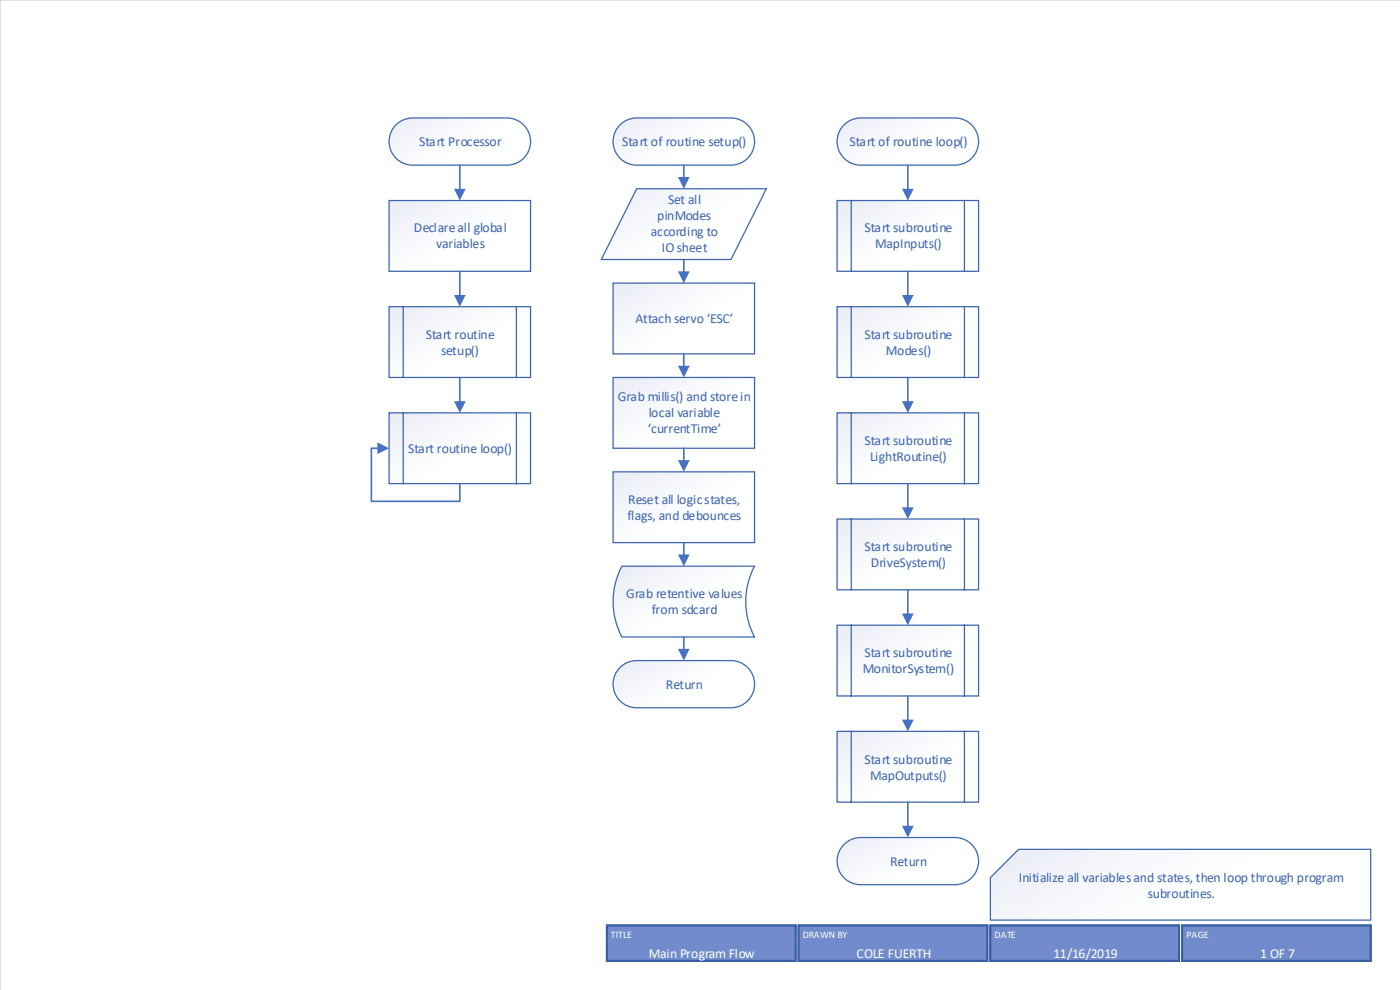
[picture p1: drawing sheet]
<svg xmlns="http://www.w3.org/2000/svg" width="297mm" height="210mm" viewBox="0 0 297 210" stroke-linecap="round" stroke-linejoin="round" font-family="sans-serif">
<path d="M296.9 0h-296.9v209.9" fill="none" stroke="#c8c8c8" stroke-width=".21"/>
<path d="M84.3 26.2a5 5 0 0 1 3.2-1.2h20a5 5 0 0 1 5 5 5 5 0 0 1-5 5h-20a5 5 0 0 1-4.7-3.3 5 5 0 0 1 1.5-5.5z" fill-rule="evenodd" fill="#fff"/>
<path d="M84.3 26.2a5 5 0 0 1 3.2-1.2h20a5 5 0 0 1 5 5 5 5 0 0 1-5 5h-20a5 5 0 0 1-4.7-3.3 5 5 0 0 1 1.5-5.5z" fill="none" stroke="#3d64ac" stroke-width=".26"/>
<path d="M82.5 65h30v15h-30z" fill-rule="evenodd" fill="#fff"/>
<path d="M82.5 65h30v15h-30zM85.5 65v15M109.5 65v15" fill="none" stroke="#3d64ac" stroke-width=".26"/>
<path d="M82.5 42.5h30v15h-30z" fill-rule="evenodd" fill="#fff"/>
<path d="M82.5 42.5h30v15h-30z" fill="none" stroke="#3d64ac" stroke-width=".26"/>
<path d="M82.5 87.5h30v15h-30z" fill-rule="evenodd" fill="#fff"/>
<path d="M82.5 87.5h30v15h-30zM85.5 87.5v15M109.5 87.5v15" fill="none" stroke="#3d64ac" stroke-width=".26"/>
<path d="M97.5 35v5.3" fill="none" stroke="#4672c4" stroke-width=".35"/>
<path d="M96.3 40h2.4l-1.2 2.5z" fill="#4672c4"/>
<path d="M97.5 57.5v5.3" fill="none" stroke="#4672c4" stroke-width=".35"/>
<path d="M96.3 62.5h2.4l-1.2 2.5z" fill="#4672c4"/>
<path d="M97.5 80v5.3" fill="none" stroke="#4672c4" stroke-width=".35"/>
<path d="M96.3 85h2.4l-1.2 2.5z" fill="#4672c4"/>
<path d="M80.3 95h-1.5v11.2h18.7v-3.7" fill="none" stroke="#4672c4" stroke-width=".35"/>
<path d="M80 93.8l2.5 1.2-2.5 1.2z" fill="#4672c4"/>
<path d="M131.2 26.8a5 5 0 0 1 3.8-1.8h20a5 5 0 0 1 5 5 5 5 0 0 1-5 5h-20a5 5 0 0 1-4.5-2.9 5 5 0 0 1 .7-5.3z" fill-rule="evenodd" fill="#fff"/>
<path d="M131.2 26.8a5 5 0 0 1 3.8-1.8h20a5 5 0 0 1 5 5 5 5 0 0 1-5 5h-20a5 5 0 0 1-4.5-2.9 5 5 0 0 1 .7-5.3z" fill="none" stroke="#3d64ac" stroke-width=".26"/>
<path d="M130 60h30v15h-30z" fill-rule="evenodd" fill="#fff"/>
<path d="M130 60h30v15h-30z" fill="none" stroke="#3d64ac" stroke-width=".26"/>
<path d="M130 80h30v15h-30z" fill-rule="evenodd" fill="#fff"/>
<path d="M130 80h30v15h-30z" fill="none" stroke="#3d64ac" stroke-width=".26"/>
<path d="M130 100h30v15h-30z" fill-rule="evenodd" fill="#fff"/>
<path d="M130 100h30v15h-30z" fill="none" stroke="#3d64ac" stroke-width=".26"/>
<path d="M131.2 141.8a5 5 0 0 1 3.8-1.8h20a5 5 0 0 1 5 5 5 5 0 0 1-5 5h-20a5 5 0 0 1-4.5-2.9 5 5 0 0 1 .7-5.3z" fill-rule="evenodd" fill="#fff"/>
<path d="M131.2 141.8a5 5 0 0 1 3.8-1.8h20a5 5 0 0 1 5 5 5 5 0 0 1-5 5h-20a5 5 0 0 1-4.5-2.9 5 5 0 0 1 .7-5.3z" fill="none" stroke="#3d64ac" stroke-width=".26"/>
<path d="M178.7 26.8a5 5 0 0 1 3.8-1.8h20a5 5 0 0 1 5 5 5 5 0 0 1-5 5h-20a5 5 0 0 1-4.5-2.9 5 5 0 0 1 .7-5.3z" fill-rule="evenodd" fill="#fff"/>
<path d="M178.7 26.8a5 5 0 0 1 3.8-1.8h20a5 5 0 0 1 5 5 5 5 0 0 1-5 5h-20a5 5 0 0 1-4.5-2.9 5 5 0 0 1 .7-5.3z" fill="none" stroke="#3d64ac" stroke-width=".26"/>
<path d="M177.5 42.5h30v15h-30z" fill-rule="evenodd" fill="#fff"/>
<path d="M177.5 42.5h30v15h-30zM180.5 42.5v15M204.5 42.5v15" fill="none" stroke="#3d64ac" stroke-width=".26"/>
<path d="M177.5 65h30v15h-30z" fill-rule="evenodd" fill="#fff"/>
<path d="M177.5 65h30v15h-30zM180.5 65v15M204.5 65v15" fill="none" stroke="#3d64ac" stroke-width=".26"/>
<path d="M177.5 87.5h30v15h-30z" fill-rule="evenodd" fill="#fff"/>
<path d="M177.5 87.5h30v15h-30zM180.5 87.5v15M204.5 87.5v15" fill="none" stroke="#3d64ac" stroke-width=".26"/>
<path d="M177.5 110h30v15h-30z" fill-rule="evenodd" fill="#fff"/>
<path d="M177.5 110h30v15h-30zM180.5 110v15M204.5 110v15" fill="none" stroke="#3d64ac" stroke-width=".26"/>
<path d="M177.5 132.5h30v15h-30z" fill-rule="evenodd" fill="#fff"/>
<path d="M177.5 132.5h30v15h-30zM180.5 132.5v15M204.5 132.5v15" fill="none" stroke="#3d64ac" stroke-width=".26"/>
<path d="M177.5 155h30v15h-30z" fill-rule="evenodd" fill="#fff"/>
<path d="M177.5 155h30v15h-30zM180.5 155v15M204.5 155v15" fill="none" stroke="#3d64ac" stroke-width=".26"/>
<path d="M178.7 179.3a5 5 0 0 1 3.8-1.8h20a5 5 0 0 1 5 5 5 5 0 0 1-5 5h-20a5 5 0 0 1-4.5-2.9 5 5 0 0 1 .7-5.3z" fill-rule="evenodd" fill="#fff"/>
<path d="M178.7 179.3a5 5 0 0 1 3.8-1.8h20a5 5 0 0 1 5 5 5 5 0 0 1-5 5h-20a5 5 0 0 1-4.5-2.9 5 5 0 0 1 .7-5.3z" fill="none" stroke="#3d64ac" stroke-width=".26"/>
<path d="M250.6 196.1h40.1v3.4h-40.1z" fill-rule="evenodd" fill="#718bcc"/>
<path d="M250.6 199.5v-3.3h40.1v3.3" fill="none" stroke="#395ea3" stroke-width=".44"/>
<path d="M250.6 199.5h40.1v4.2h-40.1z" fill-rule="evenodd" fill="#718bcc"/>
<path d="M250.6 199.5v4.2h40.1v-4.2" fill="none" stroke="#395ea3" stroke-width=".44"/>
<path d="M250.6 196.1h40.1v3.4h-40.1z" fill-rule="evenodd" fill="#718bcc"/>
<path d="M250.6 199.5v-3.3h40.1v3.3" fill="none" stroke="#395ea3" stroke-width=".44"/>
<path d="M250.6 199.5h40.1v4.2h-40.1z" fill-rule="evenodd" fill="#718bcc"/>
<path d="M250.6 199.5v4.2h40.1v-4.2" fill="none" stroke="#395ea3" stroke-width=".44"/>
<path d="M169.4 196.1h40v3.4h-40z" fill-rule="evenodd" fill="#718bcc"/>
<path d="M169.4 199.5v-3.3h39.9v3.3" fill="none" stroke="#395ea3" stroke-width=".44"/>
<path d="M169.4 199.5h40v4.2h-40z" fill-rule="evenodd" fill="#718bcc"/>
<path d="M169.4 199.5v4.2h39.9v-4.2" fill="none" stroke="#395ea3" stroke-width=".44"/>
<path d="M169.4 196.1h40v3.4h-40z" fill-rule="evenodd" fill="#718bcc"/>
<path d="M169.4 199.5v-3.3h39.9v3.3" fill="none" stroke="#395ea3" stroke-width=".44"/>
<path d="M169.4 199.5h40v4.2h-40z" fill-rule="evenodd" fill="#718bcc"/>
<path d="M169.4 199.5v4.2h39.9v-4.2" fill="none" stroke="#395ea3" stroke-width=".44"/>
<path d="M210 196.1h40v3.4h-40z" fill-rule="evenodd" fill="#718bcc"/>
<path d="M210 199.5v-3.3h40v3.3" fill="none" stroke="#395ea3" stroke-width=".44"/>
<path d="M210 199.5h40v4.2h-40z" fill-rule="evenodd" fill="#718bcc"/>
<path d="M210 199.5v4.2h40v-4.2" fill="none" stroke="#395ea3" stroke-width=".44"/>
<path d="M210 196.1h40v3.4h-40z" fill-rule="evenodd" fill="#718bcc"/>
<path d="M210 199.5v-3.3h40v3.3" fill="none" stroke="#395ea3" stroke-width=".44"/>
<path d="M210 199.5h40v4.2h-40z" fill-rule="evenodd" fill="#718bcc"/>
<path d="M210 199.5v4.2h40v-4.2" fill="none" stroke="#395ea3" stroke-width=".44"/>
<path d="M128.7 196.1h40v3.4h-40z" fill-rule="evenodd" fill="#718bcc"/>
<path d="M128.7 199.5v-3.3h40v3.3" fill="none" stroke="#395ea3" stroke-width=".44"/>
<path d="M128.7 199.5h40v4.2h-40z" fill-rule="evenodd" fill="#718bcc"/>
<path d="M128.7 199.5v4.2h40v-4.2" fill="none" stroke="#395ea3" stroke-width=".44"/>
<path d="M128.7 196.1h40v3.4h-40z" fill-rule="evenodd" fill="#718bcc"/>
<path d="M128.7 199.5v-3.3h40v3.3" fill="none" stroke="#395ea3" stroke-width=".44"/>
<path d="M128.7 199.5h40v4.2h-40z" fill-rule="evenodd" fill="#718bcc"/>
<path d="M128.7 199.5v4.2h40v-4.2" fill="none" stroke="#395ea3" stroke-width=".44"/>
<path d="M216 180h74.7v15h-80.7v-9z" fill-rule="evenodd" fill="#fff"/>
<path d="M216 180h74.7v15h-80.7v-9z" fill="none" stroke="#3d64ac" stroke-width=".26"/>
<path d="M145 35v2.8" fill="none" stroke="#4672c4" stroke-width=".35"/>
<path d="M143.8 37.5h2.4l-1.2 2.5z" fill="#4672c4"/>
<path d="M145 75v2.8" fill="none" stroke="#4672c4" stroke-width=".35"/>
<path d="M143.8 77.5h2.4l-1.2 2.5z" fill="#4672c4"/>
<path d="M145 95v2.8" fill="none" stroke="#4672c4" stroke-width=".35"/>
<path d="M143.8 97.5h2.4l-1.2 2.5z" fill="#4672c4"/>
<path d="M192.5 35v5.3" fill="none" stroke="#4672c4" stroke-width=".35"/>
<path d="M191.3 40h2.4l-1.2 2.5z" fill="#4672c4"/>
<path d="M192.5 57.5v5.3" fill="none" stroke="#4672c4" stroke-width=".35"/>
<path d="M191.3 62.5h2.4l-1.2 2.5z" fill="#4672c4"/>
<path d="M192.5 80v5.3" fill="none" stroke="#4672c4" stroke-width=".35"/>
<path d="M191.3 85h2.4l-1.2 2.5z" fill="#4672c4"/>
<path d="M192.5 102.5v5.3" fill="none" stroke="#4672c4" stroke-width=".35"/>
<path d="M191.3 107.5h2.4l-1.2 2.5z" fill="#4672c4"/>
<path d="M192.5 125v5.3" fill="none" stroke="#4672c4" stroke-width=".35"/>
<path d="M191.3 130h2.4l-1.2 2.5z" fill="#4672c4"/>
<path d="M192.5 147.5v5.3" fill="none" stroke="#4672c4" stroke-width=".35"/>
<path d="M191.3 152.5h2.4l-1.2 2.5z" fill="#4672c4"/>
<path d="M192.5 170v5.3" fill="none" stroke="#4672c4" stroke-width=".35"/>
<path d="M191.3 175h2.4l-1.2 2.5z" fill="#4672c4"/>
<path d="M145 55v2.8" fill="none" stroke="#4672c4" stroke-width=".35"/>
<path d="M143.8 57.5h2.4l-1.2 2.5z" fill="#4672c4"/>
<path d="M135 40h27.5l-7.5 15h-27.5z" fill-rule="evenodd" fill="#fff"/>
<path d="M135 40h27.5l-7.5 15h-27.5z" fill="none" stroke="#3d64ac" stroke-width=".26"/>
<path d="M131.9 120h28.1a16 16 0 0 0 0 15h-28.1a15.9 15.9 0 0 1 0-15z" fill-rule="evenodd" fill="#fff"/>
<path d="M131.9 120h28.1a16 16 0 0 0 0 15h-28.1a15.9 15.9 0 0 1 0-15z" fill="none" stroke="#3d64ac" stroke-width=".26"/>
<path d="M145 115v2.8" fill="none" stroke="#4672c4" stroke-width=".35"/>
<path d="M143.8 117.5h2.4l-1.2 2.5z" fill="#4672c4"/>
<path d="M145 135v2.8" fill="none" stroke="#4672c4" stroke-width=".35"/>
<path d="M143.8 137.5h2.4l-1.2 2.5z" fill="#4672c4"/>
<g font-size="2.9" fill="#3d64ac">
<text x="88.9" y="30.9">Start Processor</text>
<text x="131.9" y="30.9">Start of routine setup()</text>
<text x="180.1" y="30.9">Start of routine loop()</text>
<text x="139.4" y="46.7">pinModes</text>
<text x="141.7" y="43.3">Set all</text>
<text x="87.8" y="49.2">Declare all global</text>
<text x="92.5" y="52.6">variables</text>
<text x="138" y="50.1">according to</text>
<text x="140.3" y="53.5">IO sheet</text>
<text x="183.3" y="49.2">Start subroutine</text>
<text x="185.6" y="52.6">MapInputs()</text>
<text x="90.3" y="71.7">Start routine</text>
<text x="134.8" y="68.4">Attach servo ‘ESC’</text>
<text x="183.3" y="71.7">Start subroutine</text>
<text x="93.5" y="75.1">setup()</text>
<text x="187.9" y="75.1">Modes()</text>
<text x="131" y="85.1">Grab millis() and store in</text>
<text x="137.6" y="88.5">local variable</text>
<text x="86.6" y="96">Start routine loop()</text>
<text x="137.3" y="91.8">‘currentTime’</text>
<text x="183.3" y="94.3">Start subroutine</text>
<text x="184.5" y="97.7">LightRoutine()</text>
<text x="133.2" y="106.8">Reset all logic states,</text>
<text x="133.1" y="110.2">flags, and debounces</text>
<text x="183.3" y="116.8">Start subroutine</text>
<text x="184.6" y="120.2">DriveSystem()</text>
<text x="132.8" y="126.8">Grab retentive values</text>
<text x="138.2" y="130.2">from sdcard</text>
<text x="182.9" y="142.7">MonitorSystem()</text>
<text x="183.3" y="139.3">Start subroutine</text>
<text x="141.2" y="146">Return</text>
<text x="183.3" y="161.9">Start subroutine</text>
<text x="184.5" y="165.2">MapOutputs()</text>
<text x="188.8" y="183.6">Return</text>
<text x="216" y="186.9">Initialize all variables and states, then loop through program</text>
<text x="243.4" y="190.3">subroutines.</text>
</g>
<g font-size="2.9" fill="#feffff">
<text x="137.6" y="203">Main Program Flow</text>
<text x="181.6" y="203">COLE FUERTH</text>
<text x="223.4" y="203">11/16/2019</text>
<text x="267.2" y="203">1 OF 7</text>
</g>
<g font-size="2.1" fill="#feffff">
<text x="129.5" y="198.8">TITLE</text>
<text x="170.2" y="198.8">DRAWN BY</text>
<text x="210.9" y="198.8">DATE</text>
<text x="251.6" y="198.8">PAGE</text>
</g>
</svg>
